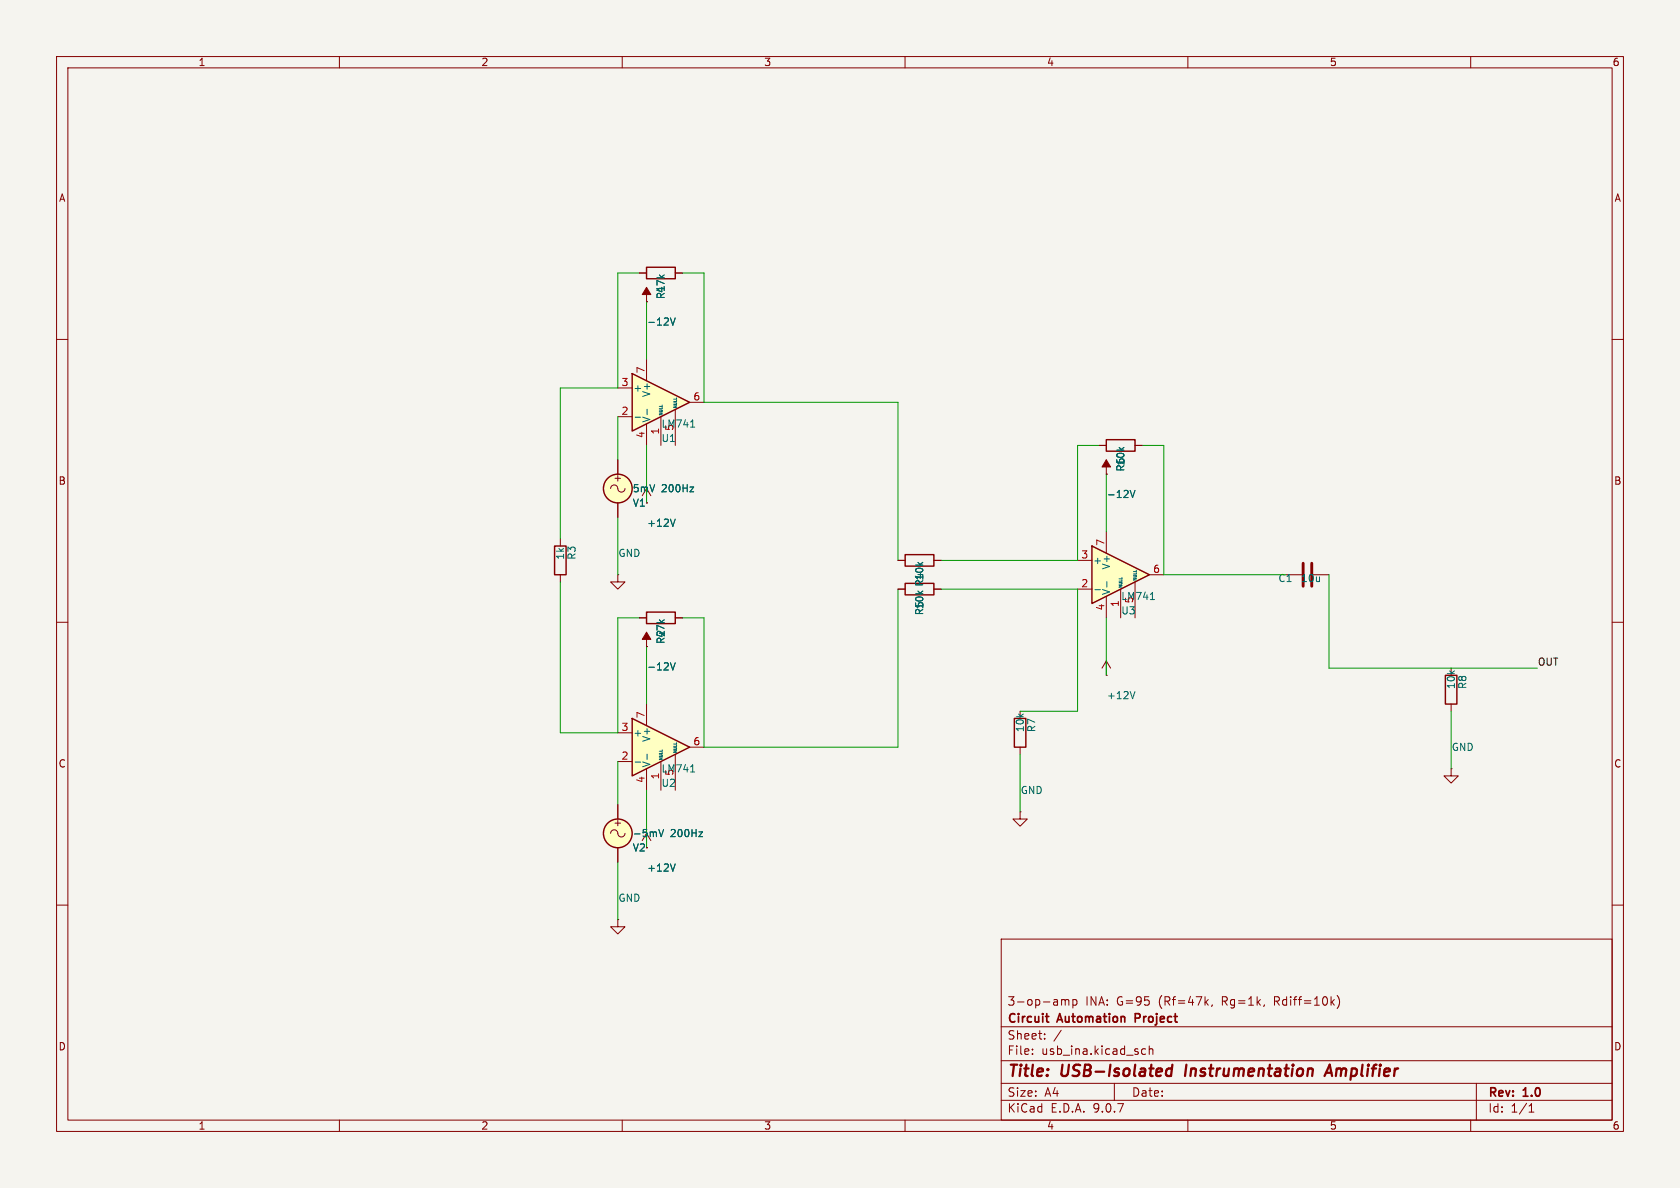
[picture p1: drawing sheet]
(kicad_sch
 (version 20250114)
 (generator "eeschema")
 (generator_version "9.0")
 (paper "A4")
 (title_block
  (title "USB-Isolated Instrumentation Amplifier")
  (rev "1.0")
  (company "Circuit Automation Project")
  (comment 1 "3-op-amp INA: G=95 (Rf=47k, Rg=1k, Rdiff=10k)"))
 (lib_symbols
  (symbol "LM741:LM741"
   (pin_names
    (offset 0.127)) (exclude_from_sim no) (in_bom yes) (on_board yes)
   (property "Reference" "U" (at 0 6.35 0) (show_name no) (do_not_autoplace no) (effects (font (size 1.27 1.27)) (justify left)))
   (property "Value" "LM741" (at 0 3.81 0) (show_name no) (do_not_autoplace no) (effects (font (size 1.27 1.27)) (justify left)))
   (property "Footprint" "" (at 1.27 1.27 0) (show_name no) (do_not_autoplace no) (hide yes) (effects (font (size 1.27 1.27))))
   (property "Datasheet" "http://www.ti.com/lit/ds/symlink/lm741.pdf" (at 3.81 3.81 0) (show_name no) (do_not_autoplace no) (hide yes) (effects (font (size 1.27 1.27))))
   (property "Description" "Operational Amplifier, DIP-8/TO-99-8" (at 0 0 0) (show_name no) (do_not_autoplace no) (hide yes) (effects (font (size 1.27 1.27))))
   (symbol "LM741_0_1"
    (polyline (pts (xy -5.08 5.08) (xy 5.08 0) (xy -5.08 -5.08) (xy -5.08 5.08)) (stroke (width 0.254) (type default)) (fill (type background))))
   (symbol "LM741_1_1"
    (pin input line (at 0 -7.62 90) (length 5.08) (name "NULL" (effects (font (size 0.508 0.508)))) (number "1" (effects (font (size 1.27 1.27)))))
    (pin input line (at -7.62 -2.54 0) (length 2.54) (name "-" (effects (font (size 1.27 1.27)))) (number "2" (effects (font (size 1.27 1.27)))))
    (pin input line (at -7.62 2.54 0) (length 2.54) (name "+" (effects (font (size 1.27 1.27)))) (number "3" (effects (font (size 1.27 1.27)))))
    (pin power_in line (at -2.54 -7.62 90) (length 3.81) (name "V-" (effects (font (size 1.27 1.27)))) (number "4" (effects (font (size 1.27 1.27)))))
    (pin input line (at 2.54 -7.62 90) (length 6.35) (name "NULL" (effects (font (size 0.508 0.508)))) (number "5" (effects (font (size 1.27 1.27)))))
    (pin output line (at 7.62 0 180) (length 2.54) (name "" (effects (font (size 1.27 1.27)))) (number "6" (effects (font (size 1.27 1.27)))))
    (pin power_in line (at -2.54 7.62 270) (length 3.81) (name "V+" (effects (font (size 1.27 1.27)))) (number "7" (effects (font (size 1.27 1.27)))))
    (pin no_connect line (at 0 2.54 270) (length 2.54) (hide yes) (name "NC" (effects (font (size 1.27 1.27)))) (number "8" (effects (font (size 1.27 1.27))))))
   (embedded_fonts no))
  (symbol "R:R"
   (pin_numbers (hide yes))
   (pin_names
    (offset 0)) (exclude_from_sim no) (in_bom yes) (on_board yes)
   (property "Reference" "R" (at 2.032 0 90) (show_name no) (do_not_autoplace no) (effects (font (size 1.27 1.27))))
   (property "Value" "R" (at 0 0 90) (show_name no) (do_not_autoplace no) (effects (font (size 1.27 1.27))))
   (property "Footprint" "" (at -1.778 0 90) (show_name no) (do_not_autoplace no) (hide yes) (effects (font (size 1.27 1.27))))
   (property "Datasheet" "" (at 0 0 0) (show_name no) (do_not_autoplace no) (hide yes) (effects (font (size 1.27 1.27))))
   (property "Description" "Resistor" (at 0 0 0) (show_name no) (do_not_autoplace no) (hide yes) (effects (font (size 1.27 1.27))))
   (symbol "R_0_1"
    (rectangle (start -1.016 -2.54) (end 1.016 2.54) (stroke (width 0.254) (type default)) (fill (type none))))
   (symbol "R_1_1"
    (pin passive line (at 0 3.81 270) (length 1.27) (name "" (effects (font (size 1.27 1.27)))) (number "1" (effects (font (size 1.27 1.27)))))
    (pin passive line (at 0 -3.81 90) (length 1.27) (name "" (effects (font (size 1.27 1.27)))) (number "2" (effects (font (size 1.27 1.27))))))
   (embedded_fonts no))
  (symbol "C:C"
   (pin_numbers (hide yes))
   (pin_names
    (offset 0.254)) (exclude_from_sim no) (in_bom yes) (on_board yes)
   (property "Reference" "C" (at 0.635 2.54 0) (show_name no) (do_not_autoplace no) (effects (font (size 1.27 1.27)) (justify left)))
   (property "Value" "C" (at 0.635 -2.54 0) (show_name no) (do_not_autoplace no) (effects (font (size 1.27 1.27)) (justify left)))
   (property "Footprint" "" (at 0.9652 -3.81 0) (show_name no) (do_not_autoplace no) (hide yes) (effects (font (size 1.27 1.27))))
   (property "Datasheet" "" (at 0 0 0) (show_name no) (do_not_autoplace no) (hide yes) (effects (font (size 1.27 1.27))))
   (property "Description" "Unpolarized capacitor" (at 0 0 0) (show_name no) (do_not_autoplace no) (hide yes) (effects (font (size 1.27 1.27))))
   (symbol "C_0_1"
    (polyline (pts (xy -2.032 0.762) (xy 2.032 0.762)) (stroke (width 0.508) (type default)) (fill (type none)))
    (polyline (pts (xy -2.032 -0.762) (xy 2.032 -0.762)) (stroke (width 0.508) (type default)) (fill (type none))))
   (symbol "C_1_1"
    (pin passive line (at 0 3.81 270) (length 2.794) (name "" (effects (font (size 1.27 1.27)))) (number "1" (effects (font (size 1.27 1.27)))))
    (pin passive line (at 0 -3.81 90) (length 2.794) (name "" (effects (font (size 1.27 1.27)))) (number "2" (effects (font (size 1.27 1.27))))))
   (embedded_fonts no))
  (symbol "VCC:VCC"
   (power)
   (pin_numbers (hide yes))
   (pin_names
    (offset 0) (hide yes)) (exclude_from_sim no) (in_bom yes) (on_board yes)
   (property "Reference" "#PWR" (at 0 -3.81 0) (show_name no) (do_not_autoplace no) (hide yes) (effects (font (size 1.27 1.27))))
   (property "Value" "VCC" (at 0 3.556 0) (show_name no) (do_not_autoplace no) (effects (font (size 1.27 1.27))))
   (property "Footprint" "" (at 0 0 0) (show_name no) (do_not_autoplace no) (hide yes) (effects (font (size 1.27 1.27))))
   (property "Datasheet" "" (at 0 0 0) (show_name no) (do_not_autoplace no) (hide yes) (effects (font (size 1.27 1.27))))
   (property "Description" "Power symbol creates a global label with name \"VCC\"" (at 0 0 0) (show_name no) (do_not_autoplace no) (hide yes) (effects (font (size 1.27 1.27))))
   (symbol "VCC_0_1"
    (polyline (pts (xy -0.762 1.27) (xy 0 2.54)) (stroke (width 0) (type default)) (fill (type none)))
    (polyline (pts (xy 0 2.54) (xy 0.762 1.27)) (stroke (width 0) (type default)) (fill (type none)))
    (polyline (pts (xy 0 0) (xy 0 2.54)) (stroke (width 0) (type default)) (fill (type none))))
   (symbol "VCC_1_1"
    (pin power_in line (at 0 0 90) (length 0) (name "" (effects (font (size 1.27 1.27)))) (number "1" (effects (font (size 1.27 1.27))))))
   (embedded_fonts no))
  (symbol "VEE:VEE"
   (power)
   (pin_numbers (hide yes))
   (pin_names
    (offset 0) (hide yes)) (exclude_from_sim no) (in_bom yes) (on_board yes)
   (property "Reference" "#PWR" (at 0 -3.81 0) (show_name no) (do_not_autoplace no) (hide yes) (effects (font (size 1.27 1.27))))
   (property "Value" "VEE" (at 0 3.556 0) (show_name no) (do_not_autoplace no) (effects (font (size 1.27 1.27))))
   (property "Footprint" "" (at 0 0 0) (show_name no) (do_not_autoplace no) (hide yes) (effects (font (size 1.27 1.27))))
   (property "Datasheet" "" (at 0 0 0) (show_name no) (do_not_autoplace no) (hide yes) (effects (font (size 1.27 1.27))))
   (property "Description" "Power symbol creates a global label with name \"VEE\"" (at 0 0 0) (show_name no) (do_not_autoplace no) (hide yes) (effects (font (size 1.27 1.27))))
   (symbol "VEE_0_1"
    (polyline (pts (xy 0 0) (xy 0 2.54)) (stroke (width 0) (type default)) (fill (type none)))
    (polyline (pts (xy 0.762 1.27) (xy -0.762 1.27) (xy 0 2.54) (xy 0.762 1.27)) (stroke (width 0) (type default)) (fill (type outline))))
   (symbol "VEE_1_1"
    (pin power_in line (at 0 0 90) (length 0) (name "" (effects (font (size 1.27 1.27)))) (number "1" (effects (font (size 1.27 1.27))))))
   (embedded_fonts no))
  (symbol "GND:GND"
   (power)
   (pin_numbers (hide yes))
   (pin_names
    (offset 0) (hide yes)) (exclude_from_sim no) (in_bom yes) (on_board yes)
   (property "Reference" "#PWR" (at 0 -6.35 0) (show_name no) (do_not_autoplace no) (hide yes) (effects (font (size 1.27 1.27))))
   (property "Value" "GND" (at 0 -3.81 0) (show_name no) (do_not_autoplace no) (effects (font (size 1.27 1.27))))
   (property "Footprint" "" (at 0 0 0) (show_name no) (do_not_autoplace no) (hide yes) (effects (font (size 1.27 1.27))))
   (property "Datasheet" "" (at 0 0 0) (show_name no) (do_not_autoplace no) (hide yes) (effects (font (size 1.27 1.27))))
   (property "Description" "Power symbol creates a global label with name \"GND\" , ground" (at 0 0 0) (show_name no) (do_not_autoplace no) (hide yes) (effects (font (size 1.27 1.27))))
   (symbol "GND_0_1"
    (polyline (pts (xy 0 0) (xy 0 -1.27) (xy 1.27 -1.27) (xy 0 -2.54) (xy -1.27 -1.27) (xy 0 -1.27)) (stroke (width 0) (type default)) (fill (type none))))
   (symbol "GND_1_1"
    (pin power_in line (at 0 0 270) (length 0) (name "" (effects (font (size 1.27 1.27)))) (number "1" (effects (font (size 1.27 1.27))))))
   (embedded_fonts no))
  (symbol "VSIN:VSIN"
   (pin_numbers (hide yes))
   (pin_names
    (offset 0.0254)) (exclude_from_sim no) (in_bom yes) (on_board yes)
   (property "Reference" "V" (at 2.54 2.54 0) (show_name no) (do_not_autoplace no) (effects (font (size 1.27 1.27)) (justify left)))
   (property "Value" "VSIN" (at 2.54 0 0) (show_name no) (do_not_autoplace no) (effects (font (size 1.27 1.27)) (justify left)))
   (property "Footprint" "" (at 0 0 0) (show_name no) (do_not_autoplace no) (hide yes) (effects (font (size 1.27 1.27))))
   (property "Datasheet" "https://ngspice.sourceforge.io/docs/ngspice-html-manual/manual.xhtml#sec_Independent_Sources_for" (at 0 0 0) (show_name no) (do_not_autoplace no) (hide yes) (effects (font (size 1.27 1.27))))
   (property "Description" "Voltage source, sinusoidal" (at 0 0 0) (show_name no) (do_not_autoplace no) (hide yes) (effects (font (size 1.27 1.27))))
   (property "Sim.Pins" "1=+ 2=-" (at 0 0 0) (show_name no) (do_not_autoplace no) (hide yes) (effects (font (size 1.27 1.27))))
   (property "Sim.Params" "dc=0 ampl=1 f=1k ac=1" (at 2.54 -2.54 0) (show_name no) (do_not_autoplace no) (effects (font (size 1.27 1.27)) (justify left)))
   (property "Sim.Type" "SIN" (at 0 0 0) (show_name no) (do_not_autoplace no) (hide yes) (effects (font (size 1.27 1.27))))
   (property "Sim.Device" "V" (at 0 0 0) (show_name no) (do_not_autoplace no) (hide yes) (effects (font (size 1.27 1.27)) (justify left)))
   (symbol "VSIN_0_0"
    (arc (start -1.27 0) (mid -0.635 0.6323) (end 0 0) (stroke (width 0) (type default)) (fill (type none)))
    (arc (start 1.27 0) (mid 0.635 -0.6323) (end 0 0) (stroke (width 0) (type default)) (fill (type none)))
    (text "+" (at 0 1.905 0) (effects (font (size 1.27 1.27)))))
   (symbol "VSIN_0_1"
    (circle (center 0 0) (radius 2.54) (stroke (width 0.254) (type default)) (fill (type background))))
   (symbol "VSIN_1_1"
    (pin passive line (at 0 5.08 270) (length 2.54) (name "" (effects (font (size 1.27 1.27)))) (number "1" (effects (font (size 1.27 1.27)))))
    (pin passive line (at 0 -5.08 90) (length 2.54) (name "" (effects (font (size 1.27 1.27)))) (number "2" (effects (font (size 1.27 1.27))))))
   (embedded_fonts no)))
 (symbol
  (lib_id "LM741:LM741")
  (at 116.84 71.12 0)
  (unit 1)
  (exclude_from_sim no)
  (in_bom yes)
  (on_board yes)
  (dnp no)
  (fields_autoplaced no)
  (property "Reference" "U1" (at 116.84 77.47 0.0000) (effects (font (size 1.27 1.27)) (justify left)))
  (property "Value" "LM741" (at 116.84 74.93 0.0000) (effects (font (size 1.27 1.27)) (justify left)))
  (pin "1")
  (pin "2")
  (pin "3")
  (pin "4")
  (pin "5")
  (pin "6")
  (pin "7")
  (pin "8"))
 (symbol
  (lib_id "LM741:LM741")
  (at 116.84 132.08 0)
  (unit 1)
  (exclude_from_sim no)
  (in_bom yes)
  (on_board yes)
  (dnp no)
  (fields_autoplaced no)
  (property "Reference" "U2" (at 116.84 138.43 0.0000) (effects (font (size 1.27 1.27)) (justify left)))
  (property "Value" "LM741" (at 116.84 135.89 0.0000) (effects (font (size 1.27 1.27)) (justify left)))
  (pin "1")
  (pin "2")
  (pin "3")
  (pin "4")
  (pin "5")
  (pin "6")
  (pin "7")
  (pin "8"))
 (symbol
  (lib_id "LM741:LM741")
  (at 198.12 101.6 0)
  (unit 1)
  (exclude_from_sim no)
  (in_bom yes)
  (on_board yes)
  (dnp no)
  (fields_autoplaced no)
  (property "Reference" "U3" (at 198.12 107.95 0.0000) (effects (font (size 1.27 1.27)) (justify left)))
  (property "Value" "LM741" (at 198.12 105.41 0.0000) (effects (font (size 1.27 1.27)) (justify left)))
  (pin "1")
  (pin "2")
  (pin "3")
  (pin "4")
  (pin "5")
  (pin "6")
  (pin "7")
  (pin "8"))
 (symbol
  (lib_id "R:R")
  (at 116.84 48.26 90)
  (unit 1)
  (exclude_from_sim no)
  (in_bom yes)
  (on_board yes)
  (dnp no)
  (fields_autoplaced no)
  (property "Reference" "R1" (at 116.84 50.292 180) (effects (font (size 1.27 1.27)) (justify left)))
  (property "Value" "47k" (at 116.84 48.26 180) (effects (font (size 1.27 1.27)) (justify left)))
  (pin "1")
  (pin "2"))
 (symbol
  (lib_id "R:R")
  (at 116.84 109.22 90)
  (unit 1)
  (exclude_from_sim no)
  (in_bom yes)
  (on_board yes)
  (dnp no)
  (fields_autoplaced no)
  (property "Reference" "R2" (at 116.84 111.252 180) (effects (font (size 1.27 1.27)) (justify left)))
  (property "Value" "47k" (at 116.84 109.22 180) (effects (font (size 1.27 1.27)) (justify left)))
  (pin "1")
  (pin "2"))
 (symbol
  (lib_id "R:R")
  (at 99.06 99.06 0)
  (unit 1)
  (exclude_from_sim no)
  (in_bom yes)
  (on_board yes)
  (dnp no)
  (fields_autoplaced no)
  (property "Reference" "R3" (at 101.092 99.06 90) (effects (font (size 1.27 1.27)) (justify left)))
  (property "Value" "1k" (at 99.06 99.06 90) (effects (font (size 1.27 1.27)) (justify left)))
  (pin "1")
  (pin "2"))
 (symbol
  (lib_id "R:R")
  (at 162.56 99.06 90)
  (unit 1)
  (exclude_from_sim no)
  (in_bom yes)
  (on_board yes)
  (dnp no)
  (fields_autoplaced no)
  (property "Reference" "R4" (at 162.56 101.092 180) (effects (font (size 1.27 1.27)) (justify left)))
  (property "Value" "10k" (at 162.56 99.06 180) (effects (font (size 1.27 1.27)) (justify left)))
  (pin "1")
  (pin "2"))
 (symbol
  (lib_id "R:R")
  (at 162.56 104.14 90)
  (unit 1)
  (exclude_from_sim no)
  (in_bom yes)
  (on_board yes)
  (dnp no)
  (fields_autoplaced no)
  (property "Reference" "R5" (at 162.56 106.172 180) (effects (font (size 1.27 1.27)) (justify left)))
  (property "Value" "10k" (at 162.56 104.14 180) (effects (font (size 1.27 1.27)) (justify left)))
  (pin "1")
  (pin "2"))
 (symbol
  (lib_id "R:R")
  (at 198.12 78.74 90)
  (unit 1)
  (exclude_from_sim no)
  (in_bom yes)
  (on_board yes)
  (dnp no)
  (fields_autoplaced no)
  (property "Reference" "R6" (at 198.12 80.772 180) (effects (font (size 1.27 1.27)) (justify left)))
  (property "Value" "10k" (at 198.12 78.74 180) (effects (font (size 1.27 1.27)) (justify left)))
  (pin "1")
  (pin "2"))
 (symbol
  (lib_id "R:R")
  (at 180.34 129.54 0)
  (unit 1)
  (exclude_from_sim no)
  (in_bom yes)
  (on_board yes)
  (dnp no)
  (fields_autoplaced no)
  (property "Reference" "R7" (at 182.372 129.54 90) (effects (font (size 1.27 1.27)) (justify left)))
  (property "Value" "10k" (at 180.34 129.54 90) (effects (font (size 1.27 1.27)) (justify left)))
  (pin "1")
  (pin "2"))
 (symbol
  (lib_id "C:C")
  (at 231.14 101.6 90)
  (unit 1)
  (exclude_from_sim no)
  (in_bom yes)
  (on_board yes)
  (dnp no)
  (fields_autoplaced no)
  (property "Reference" "C1" (at 228.6 102.235 90) (effects (font (size 1.27 1.27)) (justify left)))
  (property "Value" "10u" (at 233.68 102.235 90) (effects (font (size 1.27 1.27)) (justify left)))
  (pin "1")
  (pin "2"))
 (symbol
  (lib_id "R:R")
  (at 256.54 121.92 0)
  (unit 1)
  (exclude_from_sim no)
  (in_bom yes)
  (on_board yes)
  (dnp no)
  (fields_autoplaced no)
  (property "Reference" "R8" (at 258.572 121.92 90) (effects (font (size 1.27 1.27)) (justify left)))
  (property "Value" "10k" (at 256.54 121.92 90) (effects (font (size 1.27 1.27)) (justify left)))
  (pin "1")
  (pin "2"))
 (symbol
  (lib_id "VCC:VCC")
  (at 114.3 88.9 0)
  (unit 1)
  (exclude_from_sim no)
  (in_bom yes)
  (on_board yes)
  (dnp no)
  (fields_autoplaced no)
  (property "Reference" "#PWR01" (at 114.3 85.09 0.0000) (hide yes) (effects (font (size 1.27 1.27)) (justify left)))
  (property "Value" "+12V" (at 114.3 92.456 0.0000) (effects (font (size 1.27 1.27)) (justify left)))
  (pin "1"))
 (symbol
  (lib_id "VCC:VCC")
  (at 114.3 149.86 0)
  (unit 1)
  (exclude_from_sim no)
  (in_bom yes)
  (on_board yes)
  (dnp no)
  (fields_autoplaced no)
  (property "Reference" "#PWR02" (at 114.3 146.05 0.0000) (hide yes) (effects (font (size 1.27 1.27)) (justify left)))
  (property "Value" "+12V" (at 114.3 153.416 0.0000) (effects (font (size 1.27 1.27)) (justify left)))
  (pin "1"))
 (symbol
  (lib_id "VCC:VCC")
  (at 195.58 119.38 0)
  (unit 1)
  (exclude_from_sim no)
  (in_bom yes)
  (on_board yes)
  (dnp no)
  (fields_autoplaced no)
  (property "Reference" "#PWR03" (at 195.58 115.57 0.0000) (hide yes) (effects (font (size 1.27 1.27)) (justify left)))
  (property "Value" "+12V" (at 195.58 122.936 0.0000) (effects (font (size 1.27 1.27)) (justify left)))
  (pin "1"))
 (symbol
  (lib_id "VEE:VEE")
  (at 114.3 53.34 0)
  (unit 1)
  (exclude_from_sim no)
  (in_bom yes)
  (on_board yes)
  (dnp no)
  (fields_autoplaced no)
  (property "Reference" "#PWR04" (at 114.3 49.53 0.0000) (hide yes) (effects (font (size 1.27 1.27)) (justify left)))
  (property "Value" "-12V" (at 114.3 56.896 0.0000) (effects (font (size 1.27 1.27)) (justify left)))
  (pin "1"))
 (symbol
  (lib_id "VEE:VEE")
  (at 114.3 114.3 0)
  (unit 1)
  (exclude_from_sim no)
  (in_bom yes)
  (on_board yes)
  (dnp no)
  (fields_autoplaced no)
  (property "Reference" "#PWR05" (at 114.3 110.49 0.0000) (hide yes) (effects (font (size 1.27 1.27)) (justify left)))
  (property "Value" "-12V" (at 114.3 117.856 0.0000) (effects (font (size 1.27 1.27)) (justify left)))
  (pin "1"))
 (symbol
  (lib_id "VEE:VEE")
  (at 195.58 83.82 0)
  (unit 1)
  (exclude_from_sim no)
  (in_bom yes)
  (on_board yes)
  (dnp no)
  (fields_autoplaced no)
  (property "Reference" "#PWR06" (at 195.58 80.01 0.0000) (hide yes) (effects (font (size 1.27 1.27)) (justify left)))
  (property "Value" "-12V" (at 195.58 87.376 0.0000) (effects (font (size 1.27 1.27)) (justify left)))
  (pin "1"))
 (symbol
  (lib_id "GND:GND")
  (at 180.34 143.51 0)
  (unit 1)
  (exclude_from_sim no)
  (in_bom yes)
  (on_board yes)
  (dnp no)
  (fields_autoplaced no)
  (property "Reference" "#PWR07" (at 180.34 137.16 0.0000) (hide yes) (effects (font (size 1.27 1.27)) (justify left)))
  (property "Value" "GND" (at 180.34 139.7 0.0000) (effects (font (size 1.27 1.27)) (justify left)))
  (pin "1"))
 (symbol
  (lib_id "GND:GND")
  (at 256.54 135.89 0)
  (unit 1)
  (exclude_from_sim no)
  (in_bom yes)
  (on_board yes)
  (dnp no)
  (fields_autoplaced no)
  (property "Reference" "#PWR08" (at 256.54 129.54 0.0000) (hide yes) (effects (font (size 1.27 1.27)) (justify left)))
  (property "Value" "GND" (at 256.54 132.08 0.0000) (effects (font (size 1.27 1.27)) (justify left)))
  (pin "1"))
 (symbol
  (lib_id "VSIN:VSIN")
  (at 109.22 86.36 0)
  (unit 1)
  (exclude_from_sim no)
  (in_bom yes)
  (on_board yes)
  (dnp no)
  (fields_autoplaced no)
  (property "Reference" "V1" (at 111.76 88.9 0.0000) (effects (font (size 1.27 1.27)) (justify left)))
  (property "Value" "5mV 200Hz" (at 111.76 86.36 0.0000) (effects (font (size 1.27 1.27)) (justify left)))
  (pin "1")
  (pin "2"))
 (symbol
  (lib_id "GND:GND")
  (at 109.22 101.6 0)
  (unit 1)
  (exclude_from_sim no)
  (in_bom yes)
  (on_board yes)
  (dnp no)
  (fields_autoplaced no)
  (property "Reference" "#PWR09" (at 109.22 95.25 0.0000) (hide yes) (effects (font (size 1.27 1.27)) (justify left)))
  (property "Value" "GND" (at 109.22 97.79 0.0000) (effects (font (size 1.27 1.27)) (justify left)))
  (pin "1"))
 (symbol
  (lib_id "VSIN:VSIN")
  (at 109.22 147.32 0)
  (unit 1)
  (exclude_from_sim no)
  (in_bom yes)
  (on_board yes)
  (dnp no)
  (fields_autoplaced no)
  (property "Reference" "V2" (at 111.76 149.86 0.0000) (effects (font (size 1.27 1.27)) (justify left)))
  (property "Value" "-5mV 200Hz" (at 111.76 147.32 0.0000) (effects (font (size 1.27 1.27)) (justify left)))
  (pin "1")
  (pin "2"))
 (symbol
  (lib_id "GND:GND")
  (at 109.22 162.56 0)
  (unit 1)
  (exclude_from_sim no)
  (in_bom yes)
  (on_board yes)
  (dnp no)
  (fields_autoplaced no)
  (property "Reference" "#PWR10" (at 109.22 156.21 0.0000) (hide yes) (effects (font (size 1.27 1.27)) (justify left)))
  (property "Value" "GND" (at 109.22 158.75 0.0000) (effects (font (size 1.27 1.27)) (justify left)))
  (pin "1"))
 (wire
  (pts (xy 109.22 68.58) (xy 109.22 48.26))
  (stroke (width 0) (type default)))
 (wire
  (pts (xy 109.22 48.26) (xy 113.03 48.26))
  (stroke (width 0) (type default)))
 (wire
  (pts (xy 120.65 48.26) (xy 124.46 48.26))
  (stroke (width 0) (type default)))
 (wire
  (pts (xy 124.46 48.26) (xy 124.46 71.12))
  (stroke (width 0) (type default)))
 (wire
  (pts (xy 109.22 129.54) (xy 109.22 109.22))
  (stroke (width 0) (type default)))
 (wire
  (pts (xy 109.22 109.22) (xy 113.03 109.22))
  (stroke (width 0) (type default)))
 (wire
  (pts (xy 120.65 109.22) (xy 124.46 109.22))
  (stroke (width 0) (type default)))
 (wire
  (pts (xy 124.46 109.22) (xy 124.46 132.08))
  (stroke (width 0) (type default)))
 (wire
  (pts (xy 109.22 68.58) (xy 99.06 68.58))
  (stroke (width 0) (type default)))
 (wire
  (pts (xy 99.06 68.58) (xy 99.06 95.25))
  (stroke (width 0) (type default)))
 (wire
  (pts (xy 109.22 129.54) (xy 99.06 129.54))
  (stroke (width 0) (type default)))
 (wire
  (pts (xy 99.06 129.54) (xy 99.06 102.87))
  (stroke (width 0) (type default)))
 (wire
  (pts (xy 124.46 71.12) (xy 158.75 71.12))
  (stroke (width 0) (type default)))
 (wire
  (pts (xy 158.75 71.12) (xy 158.75 99.06))
  (stroke (width 0) (type default)))
 (wire
  (pts (xy 166.37 99.06) (xy 190.5 99.06))
  (stroke (width 0) (type default)))
 (wire
  (pts (xy 124.46 132.08) (xy 158.75 132.08))
  (stroke (width 0) (type default)))
 (wire
  (pts (xy 158.75 132.08) (xy 158.75 104.14))
  (stroke (width 0) (type default)))
 (wire
  (pts (xy 166.37 104.14) (xy 190.5 104.14))
  (stroke (width 0) (type default)))
 (wire
  (pts (xy 190.5 99.06) (xy 190.5 78.74))
  (stroke (width 0) (type default)))
 (wire
  (pts (xy 190.5 78.74) (xy 194.31 78.74))
  (stroke (width 0) (type default)))
 (wire
  (pts (xy 201.93 78.74) (xy 205.74 78.74))
  (stroke (width 0) (type default)))
 (wire
  (pts (xy 205.74 78.74) (xy 205.74 101.6))
  (stroke (width 0) (type default)))
 (wire
  (pts (xy 190.5 104.14) (xy 190.5 125.73))
  (stroke (width 0) (type default)))
 (wire
  (pts (xy 190.5 125.73) (xy 180.34 125.73))
  (stroke (width 0) (type default)))
 (wire
  (pts (xy 205.74 101.6) (xy 227.33 101.6))
  (stroke (width 0) (type default)))
 (wire
  (pts (xy 234.95 101.6) (xy 234.95 118.11))
  (stroke (width 0) (type default)))
 (wire
  (pts (xy 234.95 118.11) (xy 256.54 118.11))
  (stroke (width 0) (type default)))
 (wire
  (pts (xy 114.3 78.74) (xy 114.3 88.9))
  (stroke (width 0) (type default)))
 (wire
  (pts (xy 114.3 139.7) (xy 114.3 149.86))
  (stroke (width 0) (type default)))
 (wire
  (pts (xy 195.58 109.22) (xy 195.58 119.38))
  (stroke (width 0) (type default)))
 (wire
  (pts (xy 114.3 53.34) (xy 114.3 63.5))
  (stroke (width 0) (type default)))
 (wire
  (pts (xy 114.3 114.3) (xy 114.3 124.46))
  (stroke (width 0) (type default)))
 (wire
  (pts (xy 195.58 83.82) (xy 195.58 93.98))
  (stroke (width 0) (type default)))
 (wire
  (pts (xy 180.34 133.35) (xy 180.34 143.51))
  (stroke (width 0) (type default)))
 (wire
  (pts (xy 256.54 125.73) (xy 256.54 135.89))
  (stroke (width 0) (type default)))
 (wire
  (pts (xy 109.22 81.28) (xy 109.22 73.66))
  (stroke (width 0) (type default)))
 (wire
  (pts (xy 109.22 91.44) (xy 109.22 101.6))
  (stroke (width 0) (type default)))
 (wire
  (pts (xy 109.22 142.24) (xy 109.22 134.62))
  (stroke (width 0) (type default)))
 (wire
  (pts (xy 109.22 152.4) (xy 109.22 162.56))
  (stroke (width 0) (type default)))
 (wire
  (pts (xy 256.54 118.11) (xy 271.78 118.11))
  (stroke (width 0) (type default)))
 (label "OUT"
  (at 271.78 118.11 0)
  (effects (font (size 1.27 1.27)) (justify left bottom)))
 (sheet_instances
  (path ""
   (page "1")))
 (embedded_fonts no))
